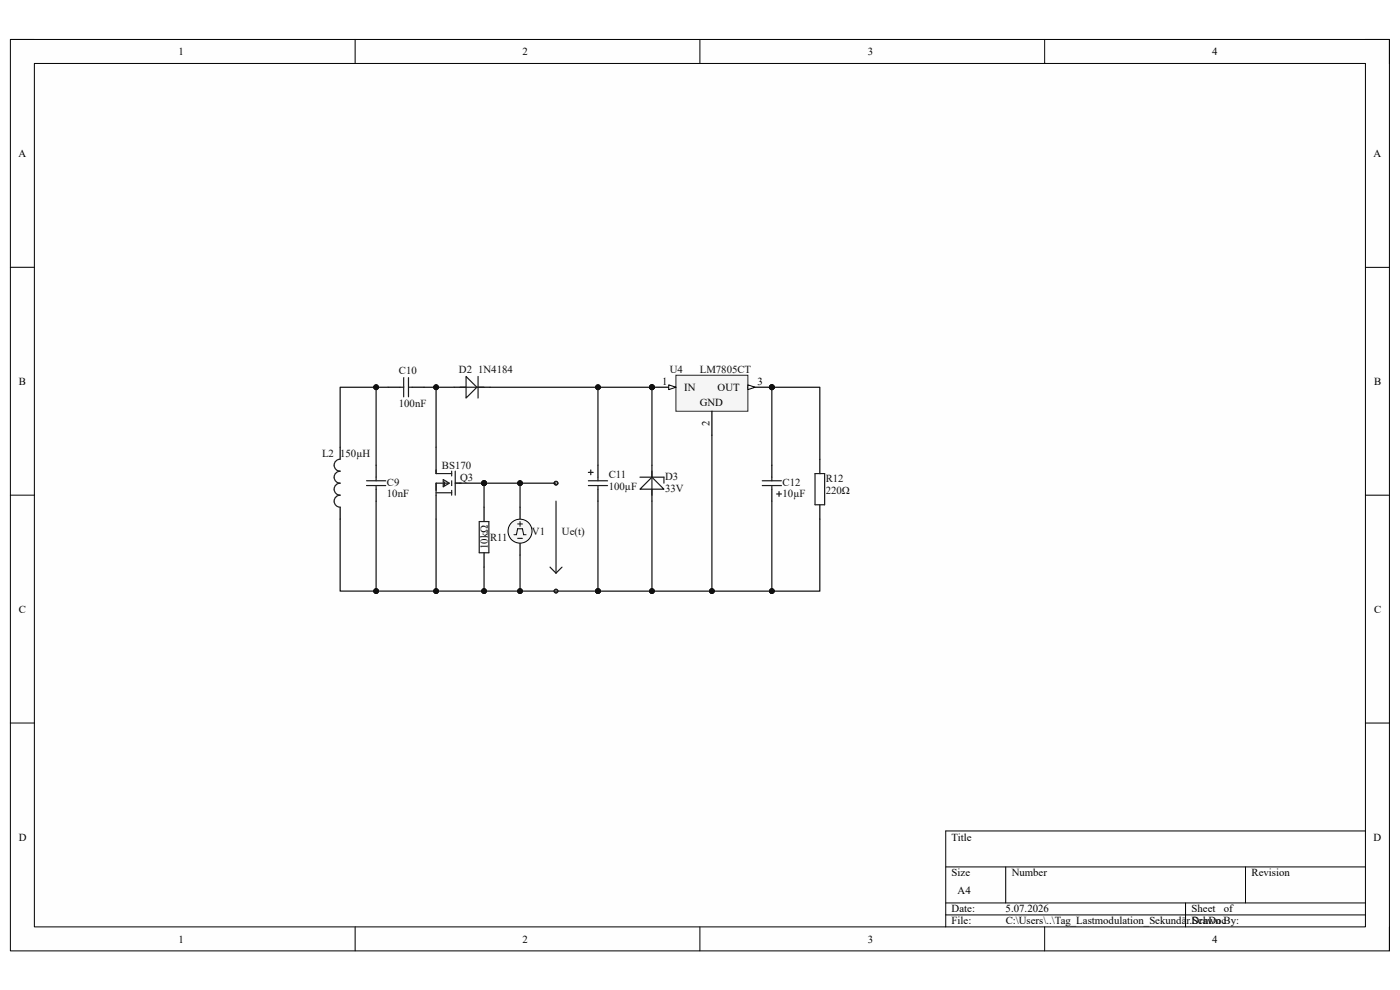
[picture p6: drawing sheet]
<svg xmlns="http://www.w3.org/2000/svg" width="297mm" height="210mm" viewBox="0 0 297 210" stroke-linecap="round" stroke-linejoin="round" font-family="sans-serif">
<path d="M2.2 8.4h292.6v193.3h-292.6z" fill-rule="evenodd" fill="#fefefe"/>
<path d="M2.2 8.4h292.6v193.3h-292.6z" fill="none" stroke="#000" stroke-width=".21"/>
<path d="M7.3 13.5h282.4v183.1h-282.4z" fill-rule="evenodd" fill="#fefefe"/>
<g fill="none" stroke="#000" stroke-width=".21">
<path d="M2.2 8.4h5.1M7.3 13.5h282.4v183.1h-282.4zM75.3 8.4v5.1M148.5 8.4v5.1M221.6 8.4v5.1M289.7 8.4h5.1v5.1M2.2 56.7h5.1M289.7 56.7h5.1M2.2 105h5.1M289.7 105.1h5.1M2.2 153.4h5.1M289.7 153.4h5.1"/>
<path d="M289.7 176.3h-89.1v20.3M75.3 196.6v5.1M148.5 196.6v5.1M200.6 183.9h89.1M200.6 191.5h89.1M200.6 194.1h89.1M213.4 183.9v7.6M221.6 196.6v5.1M251.5 191.5v5.1M264.2 183.9v7.6M294.8 196.6v5.1"/>
</g>
<path d="M72.2 94.9v2.5M79.8 98.7v2.5M82.3 82.1h2.6M87.4 82.1h2.6M72.2 107.6v2.5M79.8 103.8v2.5" fill="none" stroke="#000" stroke-width=".25"/>
<path d="M72.2 97.4a1.27 1.27 0 0 0-1.3 1.3 1.27 1.27 0 0 0 1.3 1.3 1.27 1.27 0 0 0-1.3 1.2 1.27 1.27 0 0 0 1.3 1.3 1.27 1.27 0 0 0-1.3 1.3 1.27 1.27 0 0 0 1.3 1.2 1.27 1.27 0 0 0-1.3 1.3 1.27 1.27 0 0 0 1.3 1.3M84.9 82.1h.7M85.6 80.1v4.1M86.7 80.1v4.1M86.7 82.1h.7M77.8 102h4M77.8 103h4M79.8 101.2v.8M79.8 103v.8" fill="none" stroke="#1c1c1c" stroke-width=".25"/>
<circle cx="102.7" cy="102.5" r=".51" fill="#0e0e0e"/>
<circle cx="102.7" cy="102.5" r=".51" fill="none" stroke="#0e0e0e" stroke-width=".21"/>
<path d="M97.6 102.5h5.1" fill="none" stroke="#000" stroke-width=".25"/>
<circle cx="102.7" cy="102.5" r=".51" fill="#0e0e0e"/>
<circle cx="102.7" cy="102.5" r=".51" fill="none" stroke="#0e0e0e" stroke-width=".21"/>
<path d="M92.5 94.9v5.1M96.3 82.1h2.6M101.4 82.1h2.6M126.9 98.7v2.5M138.3 98.7v2.5M163.7 98.7v2.5M92.5 105v5.1M102.7 107.6v3M102.7 117.3v3M126.9 103.8v2.5M138.3 103.8v2.5M163.7 103.8v2.5" fill="none" stroke="#000" stroke-width=".25"/>
<g fill="none" stroke="#1c1c1c" stroke-width=".25">
<path d="M98.9 79.9l2.3 2.2-2.3 2.3zM101.4 79.9v4.5M92.5 99.7v.8h3.3M95.8 100v1M96.6 100v5M97.6 82.1h5.1M125.3 99.7v1M138.3 100v5M92.5 104.5h3.3M94 101.7l1.3 .8-1.3 .8zM94.3 102.2v.8M95.1 102.5h-2.6v2.5"/>
<path d="M95.8 102v1M95.8 104v1M96.6 102.5h1.3M101.7 110.6h2v6.7h-2zM124.8 103h4.1M124.8 102h4.1M124.8 100.2h1M126.9 101.2v.8M126.9 103v.8M135.8 103.8l2.5-2.6 2.6 2.6zM135.8 101.2h5.1v1.3M161.7 103h4.1"/>
<path d="M161.7 102h4.1M163.7 101.2v.8M163.7 103v.8M164.8 104.8h1M165.3 104.3v1"/>
</g>
<circle cx="138.3" cy="82.1" r=".51" fill="#0e0e0e"/>
<circle cx="138.3" cy="82.1" r=".51" fill="none" stroke="#0e0e0e" stroke-width=".21"/>
<circle cx="163.7" cy="82.1" r=".51" fill="#0e0e0e"/>
<circle cx="163.7" cy="82.1" r=".51" fill="none" stroke="#0e0e0e" stroke-width=".21"/>
<path d="M143.4 79.6h15.3v7.6h-15.3z" fill-rule="evenodd" fill="#f5f5f5"/>
<path d="M143.4 79.6h15.3v7.6h-15.3z" fill="none" stroke="#262626" stroke-width=".21"/>
<path d="M138.3 82.1h5.1" fill="none" stroke="#000" stroke-width=".25"/>
<path d="M141.9 81.6l1.5 .5-1.5 .6z" fill="#fbfbfb"/>
<path d="M141.9 81.6l1.5 .5-1.5 .6z" fill="none" stroke="#000" stroke-width=".21"/>
<circle cx="138.3" cy="82.1" r=".51" fill="#0e0e0e"/>
<circle cx="138.3" cy="82.1" r=".51" fill="none" stroke="#0e0e0e" stroke-width=".21"/>
<path d="M151 87.2v5.1M158.7 82.1h5" fill="none" stroke="#000" stroke-width=".25"/>
<path d="M158.7 81.6l1.5 .5-1.5 .6z" fill="#fbfbfb"/>
<path d="M158.7 81.6l1.5 .5-1.5 .6z" fill="none" stroke="#000" stroke-width=".21"/>
<circle cx="163.7" cy="82.1" r=".51" fill="#0e0e0e"/>
<circle cx="163.7" cy="82.1" r=".51" fill="none" stroke="#0e0e0e" stroke-width=".21"/>
<path d="M173.9 97.4v3.1M110.3 107.6v2.5M110.3 115.2v2.6M173.9 107.1v3" fill="none" stroke="#000" stroke-width=".25"/>
<path d="M172.9 100.5h2v6.6h-2z" fill="none" stroke="#1c1c1c" stroke-width=".25"/>
<circle cx="110.3" cy="112.7" r="2.54" fill="#f5f5f5"/>
<g fill="none" stroke="#000" stroke-width=".21">
<path d="M109.1 113.4h.5l.2-1.2h1l.3 1.2h.5M109.8 111.2h1M109.8 114.2h1M110.3 110.6v1.1"/>
<circle cx="110.3" cy="112.7" r="2.54"/>
</g>
<path d="M138.3 106.3v19.1" fill="none" stroke="#0e0e0e" stroke-width=".25"/>
<circle cx="138.3" cy="125.4" r=".51" fill="#0e0e0e"/>
<circle cx="138.3" cy="125.4" r=".51" fill="none" stroke="#0e0e0e" stroke-width=".21"/>
<path d="M138.3 82.1v16.6" fill="none" stroke="#0e0e0e" stroke-width=".25"/>
<circle cx="138.3" cy="82.1" r=".51" fill="#0e0e0e"/>
<circle cx="138.3" cy="82.1" r=".51" fill="none" stroke="#0e0e0e" stroke-width=".21"/>
<path d="M126.9 106.3v19.1" fill="none" stroke="#0e0e0e" stroke-width=".25"/>
<circle cx="126.9" cy="125.4" r=".51" fill="#0e0e0e"/>
<circle cx="126.9" cy="125.4" r=".51" fill="none" stroke="#0e0e0e" stroke-width=".21"/>
<path d="M126.9 82.1v16.6" fill="none" stroke="#0e0e0e" stroke-width=".25"/>
<circle cx="126.9" cy="82.1" r=".51" fill="#0e0e0e"/>
<circle cx="126.9" cy="82.1" r=".51" fill="none" stroke="#0e0e0e" stroke-width=".21"/>
<path d="M102.7 102.5v5.1" fill="none" stroke="#0e0e0e" stroke-width=".25"/>
<circle cx="102.7" cy="102.5" r=".51" fill="#0e0e0e"/>
<circle cx="102.7" cy="102.5" r=".51" fill="none" stroke="#0e0e0e" stroke-width=".21"/>
<path d="M72.2 94.9v-12.8h7.6v16.6" fill="none" stroke="#0e0e0e" stroke-width=".25"/>
<circle cx="79.8" cy="82.1" r=".51" fill="#0e0e0e"/>
<circle cx="79.8" cy="82.1" r=".51" fill="none" stroke="#0e0e0e" stroke-width=".21"/>
<path d="M79.8 82.1h2.5" fill="none" stroke="#0e0e0e" stroke-width=".25"/>
<circle cx="79.8" cy="82.1" r=".51" fill="#0e0e0e"/>
<circle cx="79.8" cy="82.1" r=".51" fill="none" stroke="#0e0e0e" stroke-width=".21"/>
<path d="M104 82.1h34.3" fill="none" stroke="#0e0e0e" stroke-width=".25"/>
<circle cx="126.9" cy="82.1" r=".51" fill="#0e0e0e"/>
<circle cx="126.9" cy="82.1" r=".51" fill="none" stroke="#0e0e0e" stroke-width=".21"/>
<circle cx="138.3" cy="82.1" r=".51" fill="#0e0e0e"/>
<circle cx="138.3" cy="82.1" r=".51" fill="none" stroke="#0e0e0e" stroke-width=".21"/>
<path d="M92.5 82.1v12.8" fill="none" stroke="#0e0e0e" stroke-width=".25"/>
<circle cx="92.5" cy="82.1" r=".51" fill="#0e0e0e"/>
<circle cx="92.5" cy="82.1" r=".51" fill="none" stroke="#0e0e0e" stroke-width=".21"/>
<path d="M90 82.1h6.3" fill="none" stroke="#0e0e0e" stroke-width=".25"/>
<circle cx="92.5" cy="82.1" r=".51" fill="#0e0e0e"/>
<circle cx="92.5" cy="82.1" r=".51" fill="none" stroke="#0e0e0e" stroke-width=".21"/>
<path d="M72.2 110.1v15.3h54.7" fill="none" stroke="#0e0e0e" stroke-width=".25"/>
<circle cx="79.8" cy="125.4" r=".51" fill="#0e0e0e"/>
<circle cx="79.8" cy="125.4" r=".51" fill="none" stroke="#0e0e0e" stroke-width=".21"/>
<circle cx="92.5" cy="125.4" r=".51" fill="#0e0e0e"/>
<circle cx="92.5" cy="125.4" r=".51" fill="none" stroke="#0e0e0e" stroke-width=".21"/>
<circle cx="102.7" cy="125.4" r=".51" fill="#0e0e0e"/>
<circle cx="102.7" cy="125.4" r=".51" fill="none" stroke="#0e0e0e" stroke-width=".21"/>
<circle cx="110.3" cy="125.4" r=".51" fill="#0e0e0e"/>
<circle cx="110.3" cy="125.4" r=".51" fill="none" stroke="#0e0e0e" stroke-width=".21"/>
<circle cx="126.9" cy="125.4" r=".51" fill="#0e0e0e"/>
<circle cx="126.9" cy="125.4" r=".51" fill="none" stroke="#0e0e0e" stroke-width=".21"/>
<path d="M79.8 106.3v19.1" fill="none" stroke="#0e0e0e" stroke-width=".25"/>
<circle cx="79.8" cy="125.4" r=".51" fill="#0e0e0e"/>
<circle cx="79.8" cy="125.4" r=".51" fill="none" stroke="#0e0e0e" stroke-width=".21"/>
<path d="M92.5 110.1v15.3" fill="none" stroke="#0e0e0e" stroke-width=".25"/>
<circle cx="92.5" cy="125.4" r=".51" fill="#0e0e0e"/>
<circle cx="92.5" cy="125.4" r=".51" fill="none" stroke="#0e0e0e" stroke-width=".21"/>
<path d="M102.7 120.3v5.1" fill="none" stroke="#0e0e0e" stroke-width=".25"/>
<circle cx="102.7" cy="125.4" r=".51" fill="#0e0e0e"/>
<circle cx="102.7" cy="125.4" r=".51" fill="none" stroke="#0e0e0e" stroke-width=".21"/>
<path d="M151 92.3v33.1" fill="none" stroke="#0e0e0e" stroke-width=".25"/>
<circle cx="151" cy="125.4" r=".51" fill="#0e0e0e"/>
<circle cx="151" cy="125.4" r=".51" fill="none" stroke="#0e0e0e" stroke-width=".21"/>
<path d="M163.7 106.3v19.1" fill="none" stroke="#0e0e0e" stroke-width=".25"/>
<circle cx="163.7" cy="125.4" r=".51" fill="#0e0e0e"/>
<circle cx="163.7" cy="125.4" r=".51" fill="none" stroke="#0e0e0e" stroke-width=".21"/>
<path d="M163.7 82.1v16.6" fill="none" stroke="#0e0e0e" stroke-width=".25"/>
<circle cx="163.7" cy="82.1" r=".51" fill="#0e0e0e"/>
<circle cx="163.7" cy="82.1" r=".51" fill="none" stroke="#0e0e0e" stroke-width=".21"/>
<path d="M163.7 82.1h10.2v15.3" fill="none" stroke="#0e0e0e" stroke-width=".25"/>
<circle cx="163.7" cy="82.1" r=".51" fill="#0e0e0e"/>
<circle cx="163.7" cy="82.1" r=".51" fill="none" stroke="#0e0e0e" stroke-width=".21"/>
<path d="M173.9 110.1v15.3h-47" fill="none" stroke="#0e0e0e" stroke-width=".25"/>
<circle cx="163.7" cy="125.4" r=".51" fill="#0e0e0e"/>
<circle cx="163.7" cy="125.4" r=".51" fill="none" stroke="#0e0e0e" stroke-width=".21"/>
<circle cx="151" cy="125.4" r=".51" fill="#0e0e0e"/>
<circle cx="151" cy="125.4" r=".51" fill="none" stroke="#0e0e0e" stroke-width=".21"/>
<circle cx="138.3" cy="125.4" r=".51" fill="#0e0e0e"/>
<circle cx="138.3" cy="125.4" r=".51" fill="none" stroke="#0e0e0e" stroke-width=".21"/>
<circle cx="126.9" cy="125.4" r=".51" fill="#0e0e0e"/>
<circle cx="126.9" cy="125.4" r=".51" fill="none" stroke="#0e0e0e" stroke-width=".21"/>
<path d="M102.7 102.5h7.6v5.1" fill="none" stroke="#0e0e0e" stroke-width=".25"/>
<circle cx="102.7" cy="102.5" r=".51" fill="#0e0e0e"/>
<circle cx="102.7" cy="102.5" r=".51" fill="none" stroke="#0e0e0e" stroke-width=".21"/>
<circle cx="110.3" cy="102.5" r=".51" fill="#0e0e0e"/>
<circle cx="110.3" cy="102.5" r=".51" fill="none" stroke="#0e0e0e" stroke-width=".21"/>
<path d="M110.3 117.8v7.6" fill="none" stroke="#0e0e0e" stroke-width=".25"/>
<circle cx="110.3" cy="125.4" r=".51" fill="#0e0e0e"/>
<circle cx="110.3" cy="125.4" r=".51" fill="none" stroke="#0e0e0e" stroke-width=".21"/>
<g fill="none" stroke="#1c1c1c" stroke-width=".25">
<path d="M118 106.3v15.3M116.7 120.3l1.3 1.3M119.2 120.3l-1.2 1.3"/>
<circle cx="118" cy="102.5" r=".38"/>
<circle cx="118" cy="125.4" r=".38"/>
</g>
<path d="M110.3 102.5h7.7" fill="none" stroke="#0e0e0e" stroke-width=".25"/>
<circle cx="110.3" cy="102.5" r=".51" fill="#0e0e0e"/>
<circle cx="110.3" cy="102.5" r=".51" fill="none" stroke="#0e0e0e" stroke-width=".21"/>
<g font-size="2.3">
<text x="37.9" y="11.7">1</text>
<text x="110.9" y="11.7">2</text>
<text x="184.1" y="11.7">3</text>
<text x="257.1" y="11.7">4</text>
<text x="3.9" y="33.3">A</text>
<text x="291.4" y="33.3">A</text>
<text x="4" y="81.6">B</text>
<text x="140.5" y="81.6">1</text>
<text x="145.2" y="82.9">IN</text>
<text x="152.2" y="82.9">OUT</text>
<text x="160.7" y="81.6">3</text>
<text x="291.5" y="81.6">B</text>
<text x="148.5" y="86.2">GND</text>
<text x="150.5" y="90.3" transform="rotate(-90 150.5 90.3)">2</text>
<text x="4" y="130">C</text>
<text x="291.5" y="130">C</text>
<text x="4" y="178.3">D</text>
<text x="201.9" y="178.3">Title</text>
<text x="291.4" y="178.3">D</text>
<text x="201.9" y="185.9">Size</text>
<text x="214.6" y="185.9">Number</text>
<text x="265.5" y="185.9">Revision</text>
<text x="203.2" y="189.7">A4</text>
<text x="201.9" y="193.5">Date:</text>
<text x="201.9" y="196.1">File:</text>
<text x="213.3" y="193.5">5.07.2026</text>
<text x="213.4" y="196.1">C:\Users\..\Tag_Lastmodulation_Sekundär.SchDoc</text>
<text x="252.8" y="196.1">Drawn By:</text>
<text x="252.8" y="193.5">Sheet</text>
<text x="259.6" y="193.5">of</text>
<text x="37.9" y="199.9">1</text>
<text x="110.9" y="199.9">2</text>
<text x="184.1" y="199.9">3</text>
<text x="257.1" y="199.9">4</text>
</g>
<g font-size="2.3" fill="#0e0e0e">
<text x="84.6" y="79.3">C10</text>
<text x="97.4" y="79.1">D2 1N4184</text>
<text x="142.1" y="79.1">U4</text>
<text x="148.5" y="79.1">LM7805CT</text>
<text x="84.6" y="86.4">100nF</text>
<text x="68.3" y="96.9">L2</text>
<text x="72.2" y="96.9">150µH</text>
<text x="93.8" y="99.4">BS170</text>
<text x="97.6" y="102">Q3</text>
<text x="129.2" y="101.5">C11</text>
<text x="141.1" y="101.7">D3</text>
<text x="82.1" y="105.5">10nF</text>
<text x="82.1" y="103">C9</text>
<text x="129.2" y="104">100µF</text>
<text x="141.1" y="104.3">33V</text>
<text x="166" y="105.5">10µF</text>
<text x="166" y="103">C12</text>
<text x="175.2" y="104.8">220Ω</text>
<text x="175.2" y="102.2">R12</text>
<text x="112.9" y="113.4">V1</text>
<text x="119.2" y="113.4">Ue(t)</text>
<text x="103.5" y="116.5" transform="rotate(-90 103.5 116.5)">10kΩ</text>
<text x="104" y="114.7">R11</text>
</g>
</svg>
